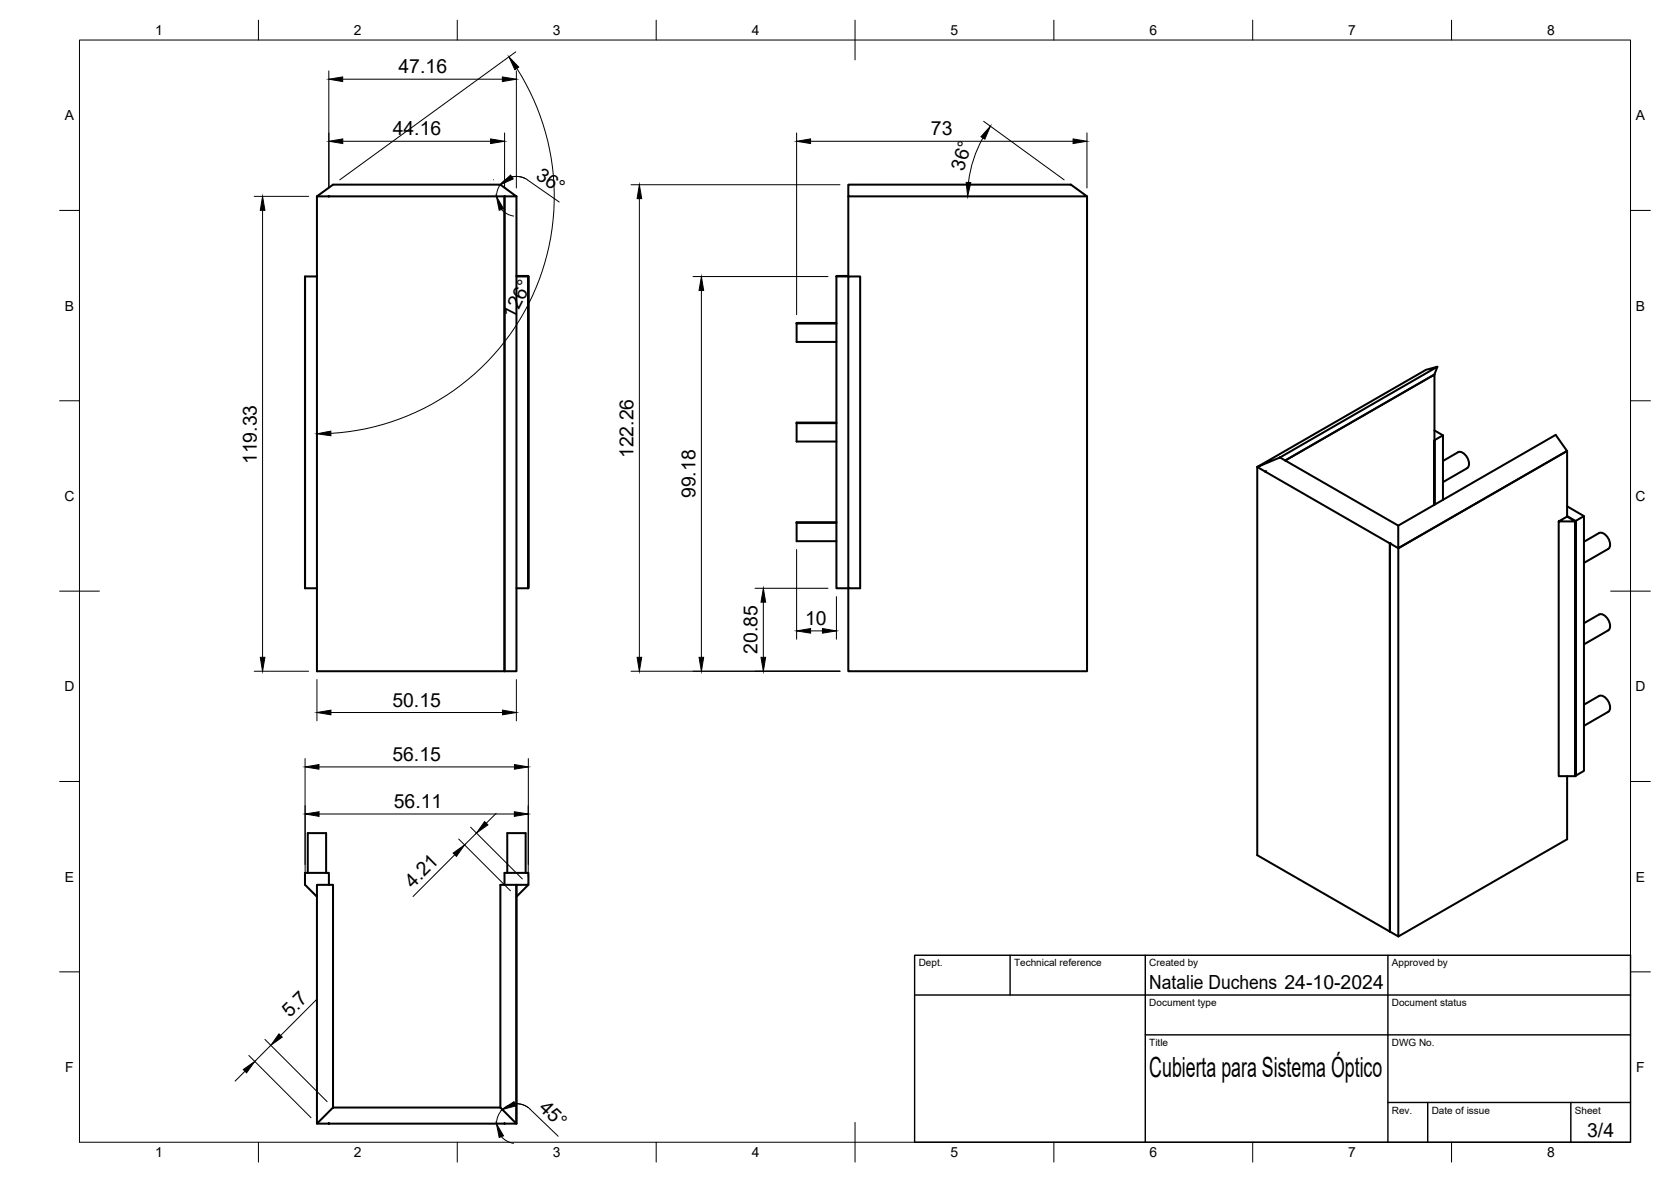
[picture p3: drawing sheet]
<svg xmlns="http://www.w3.org/2000/svg" width="420mm" height="297mm" viewBox="0 0 420 297" stroke-linecap="round" stroke-linejoin="round" font-family="sans-serif">
<!-- layer: Visible -->
<g fill="none" stroke="#000" stroke-width=".51">
<path d="M79.7 49.3v119.4h47.2v-119.4M79.7 49.3l4-2.9h42.1l4 2.9h-2.9M79.7 49.3h47.2M82.7 49.3h.1M126.9 49.3v119.4h3l-.1-119.4M213.3 49.3v20.2h-3M213.3 46.4h56l4 2.9h-60zM273.3 49.3v119.4h-60v-20.9h-3v-78.3M76.7 69.5h3M129.9 69.3h3v78.4l-.1-78.2h-2.9M213.3 69.3h-3v.2M213.3 69.5h3v78.3h-3z"/>
<path d="M200.3 81.3v4.6h10M200.3 81.3h10M210.3 81.2h-10v.1M360.7 94.1l-37.5 21.6 37.5-21.6v32.7v-16.2l2.1-1.2v16.2M360.7 94.1h.1M361.4 92.2l-.7 1.9M200.3 106.3v4.7h10M200.3 106.3h10M210.3 106.2h-10v.1M316.1 117.4l42.5-24.5 2.8-.7-39.6 22.8zM318.2 118.6l.1-.1zM318.3 118.5l-.1 .1"/>
<path d="M321.8 115l29.8 17.1M360.7 108.2l2.1 1.2M362.8 115.9l3.8-2.3a2.57 2.57 0 0 1 2.7 2.5 1.41 1.41 0 0 1-.4 1.5M368.9 117.7l-6.1 3.5M200.3 131.4v4.6h10M200.3 131.4h10M210.3 131.2h-10v.2M349.5 136.6v97.5M349.5 136.6h.1M349.5 136.6l-33.4-19.2v97.5l33.4 19.2M349.5 136.6l2.1 1.2M349.5 136.5v.1"/>
<path d="M351.6 132.1l39.6-22.8 2.8 4-42.4 24.5zM351.6 137.8v97.5l-2.1-1.2M394 127.2l4.3 2.5v64l-2.2 1.4h-4.2v-64.1l2.1-1.2 2.1 1.2h-4.2M394 129.8v-.1l2.2 1.2v64.1l-.1-64M394 129.7v-16.4l-42.4 24.5M398.3 129.7l-2.1 1.2M402.1 133.9l-3.8 2.3M402.1 134a2.57 2.57 0 0 1 2.7 2.4 1.41 1.41 0 0 1-.4 1.5M404.4 138l-6.1 3.5M76.7 147.8v-78.3v78.3h3M132.8 147.7v.1h-2.9M402.1 154.4l-3.8 2.2"/>
<path d="M402.1 154.4a2.57 2.57 0 0 1 2.7 2.5 1.41 1.41 0 0 1-.4 1.5l-6.1 3.5M402.1 174.9l-3.8 2.2M402.1 174.9a2.57 2.57 0 0 1 2.7 2.4 1.41 1.41 0 0 1-.4 1.6l-6.1 3.5M394 195.1v15.8l-42.4 24.4M77.4 219.4v-10h4.6v10M127.6 219.4v-10h4.6v10M79.7 222.4h4v55.9l-4 4.1zM82.7 222.4v-3h-6v3l3 2.9M125.8 222.4h4v60l-4-4.1zM126.9 222.4v-3h6v3h-3M129.8 222.4l.1 60h-50.2M132.8 222.4l-2.9 2.9"/>
<path d="M83.7 278.3h42.1M82.7 282.4v-.2v.2M126.9 282.4h.1"/>
</g>
<circle cx="349.5" cy="136.6" r=".25" fill="#000"/>
<!-- layer: BORDER -->
<g fill="none" stroke="#000" stroke-width=".25">
<path d="M20 10.1h390v276.9h-390zM65 5.1v5M115 5.1v5M165 5.1v5M215 5.1v10M265 5.1v5M315 5.1v5M365 5.1v5M15 52.9h5M410 52.9h5M15 100.7h5M410 100.7h5"/>
<path d="M15 148.6h10M405 148.6h10M15 196.4h5M410 196.4h5M15 244.2h5M410 244.2h5M65 287v5M115 287v5M165 287v5M215 282.1v9.9M265 287v5M315 287v5"/>
<path d="M365 287v5"/>
</g>
<!-- layer: TITLEBLOCK -->
<path d="M230 240.1h180v46.9h-180zM230 250h180M254 240.1v9.9M288 240.1v46.9M349 240.1v46.9M288 260.1h122M349 277.1h61M359 277.1v9.9M395 277.1v9.9" fill="none" stroke="#000" stroke-width=".36"/>
<!-- layer: FD_Dimensions -->
<g fill="none" stroke="#000" stroke-width=".25">
<path d="M82.7 17.8v29.5M86.2 19.9h40.1M129.7 13l-44.3 32.2M129.8 17.8v29.5M129.9 17.2a59.7 59.7 0 0 1-46.7 91.7M82.7 33.4v13.8M86.2 35.5h37.2M126.9 33.4v13.9M200.3 33.4v45.7M203.8 35.5h66M247.2 34.6a30 30 0 0 0-3.7 11.2M247.3 30.5l20.3 14.7"/>
<path d="M273.3 33.4v13.9M63.9 49.3h13.7M66 52.9v112.3M122.7 49.3h2.1M124.1 45.2h.1M124.8 49.3a5 5 0 0 1 7.9-4.1l7.9 5.6M126.1 52.6l1.4 1.1 1.6 .6M128.7 44.5l1.8-.1 1.7 .5M158.7 46.4h52.5M160.8 49.9v115.3M174.2 69.5h34M176.4 73v92.2"/>
<path d="M200.3 138.1v22.5M189.8 147.8h18.4M191.9 151.3v13.9M203.8 158.5h3M210.3 149.9v10.7M63.9 168.7h13.7M79.7 170.8v10.4M83.2 179.1h43.1M129.8 170.8v10.4M158.7 168.7h52.5M76.7 190.6v26.7M80.2 192.7h49.1"/>
<path d="M132.8 190.6v29.7M76.7 202.5v17.8M80.2 204.6h49.1M114.3 214.8l-10.5 10.5M115.3 210.8l13.1 13.1M118.3 207.9l13 13M119.8 209.3l-3 3M124.8 204.4l-2.5 2.5M79.5 251.3l-8.9 8.9M61.6 269.2l-2.5 2.5M62.6 265.2l15.6 15.7M66.6 261.2l15.7 15.6"/>
<path d="M68.1 262.7l-4 4M129.5 277.4l1.8 .2 1.6 .8M133.3 278.8l7.1 6.7M133.3 278.7a5 5 0 0 0-5.4-.9 5 5 0 0 0-3.1 4.6M122.7 282.4h2.1M126.1 285.6l1.4 1.2 1.6 .5"/>
</g>
<g fill="#000" stroke="#000" stroke-width=".25">
<path d="M82.7 19.9l3.5-.6v1.2zM126.3 19.3l3.5 .6-3.5 .6zM128 14.3l2.4 2.6-.9 .6zM82.7 35.5l3.5-.6v1.2zM123.4 34.9l3.5 .6-3.5 .6zM200.3 35.5l3.5-.6v1.2zM249 31.7l-1.4 3.3-.9-.6zM269.8 34.9l3.5 .6-3.5 .6zM66 49.3l.6 3.6h-1.2zM124.8 49.3l1.8 3.1-1.1 .4zM125.8 46.4l2.6-2.4 .6 1zM160.8 46.4l.6 3.5h-1.2z"/>
<path d="M242.9 45.8l1.2 .1-.8 3.4zM176.4 69.5l.5 3.5h-1.1zM79.7 109l3.5-.7v1.2zM191.9 147.8l.6 3.5h-1.2zM200.3 158.5l3.5-.5v1.1zM206.8 158l3.5 .5-3.5 .6zM65.4 165.2h1.2l-.6 3.5zM79.7 179.1l3.5-.6v1.1zM126.3 178.5l3.5 .6-3.5 .5zM160.2 165.2h1.2l-.6 3.5zM175.8 165.2h1.1l-.5 3.5zM191.3 165.2h1.2l-.6 3.5z"/>
<path d="M76.7 192.7l3.5-.6v1.2zM129.3 192.1l3.5 .6-3.5 .6zM76.7 204.6l3.5-.6v1.2zM113.9 214.4l2.9-2.1-2 2.9zM121.9 206.5l.8 .8-2.9 2zM129.3 204l3.5 .6-3.5 .6zM70.1 259.8l.9 .8-2.9 2.1zM61.2 268.8l2.9-2.1-2.1 2.9zM126.3 278.8l2.9-2 .5 1.1zM124.8 282.4l1.8 3-1.1 .4z"/>
</g>
<text font-size="7" x="289" y="270.6">Cubierta para Sistema Óptico</text>
<g font-size="4.9">
<text x="100.2" y="18.5">47.16</text>
<text x="98.7" y="34">44.16</text>
<text x="234.1" y="34">73</text>
<text x="134.5" y="44.7" transform="rotate(35 134.5 44.7)">36°</text>
<text x="242.3" y="43.1" transform="rotate(-72 242.3 43.1)">36°</text>
<text x="129.2" y="80.4" transform="rotate(-63 129.2 80.4)">126°</text>
<text x="64.6" y="116.7" transform="rotate(-90 64.6 116.7)">119.33</text>
<text x="159.3" y="115.2" transform="rotate(-90 159.3 115.2)">122.26</text>
<text x="174.9" y="125.2" transform="rotate(-90 174.9 125.2)">99.18</text>
<text x="202.4" y="157.1">10</text>
<text x="190.5" y="164.3" transform="rotate(-90 190.5 164.3)">20.85</text>
<text x="98.7" y="177.6">50.15</text>
<text x="98.7" y="191.3">56.15</text>
<text x="99" y="203.1">56.11</text>
<text x="103.8" y="223.4" transform="rotate(-45 103.8 223.4)">4.21</text>
<text x="289" y="248.5">Natalie Duchens 24-10-2024</text>
<text x="72.9" y="255.9" transform="rotate(-45 72.9 255.9)">5.7</text>
<text x="135.3" y="278.6" transform="rotate(44 135.3 278.6)">45°</text>
<text x="399.1" y="285.7">3/4</text>
</g>
<g font-size="3.5">
<text x="39" y="8.8">1</text>
<text x="89" y="8.8">2</text>
<text x="139" y="8.8">3</text>
<text x="189" y="8.8">4</text>
<text x="239" y="8.8">5</text>
<text x="289" y="8.8">6</text>
<text x="339" y="8.8">7</text>
<text x="389" y="8.8">8</text>
<text x="16.3" y="30.2">A</text>
<text x="411.3" y="30.2">A</text>
<text x="16.3" y="78">B</text>
<text x="411.3" y="78">B</text>
<text x="16.2" y="125.9">C</text>
<text x="411.2" y="125.9">C</text>
<text x="16.2" y="173.7">D</text>
<text x="411.2" y="173.7">D</text>
<text x="16.3" y="221.6">E</text>
<text x="411.3" y="221.6">E</text>
<text x="16.4" y="269.4">F</text>
<text x="411.4" y="269.4">F</text>
<text x="39" y="290.8">1</text>
<text x="89" y="290.8">2</text>
<text x="139" y="290.8">3</text>
<text x="189" y="290.8">4</text>
<text x="239" y="290.8">5</text>
<text x="289" y="290.8">6</text>
<text x="339" y="290.8">7</text>
<text x="389" y="290.8">8</text>
</g>
<g font-size="2.5">
<text x="231" y="242.9">Dept.</text>
<text x="255" y="242.9">Technical reference</text>
<text x="289" y="242.9">Created by</text>
<text x="350" y="242.9">Approved by</text>
<text x="289" y="252.8">Document type</text>
<text x="350" y="252.8">Document status</text>
<text x="289" y="262.9">Title</text>
<text x="350" y="262.9">DWG No.</text>
<text x="350" y="279.9">Rev.</text>
<text x="360" y="279.9">Date of issue</text>
<text x="396" y="279.9">Sheet</text>
</g>
</svg>
